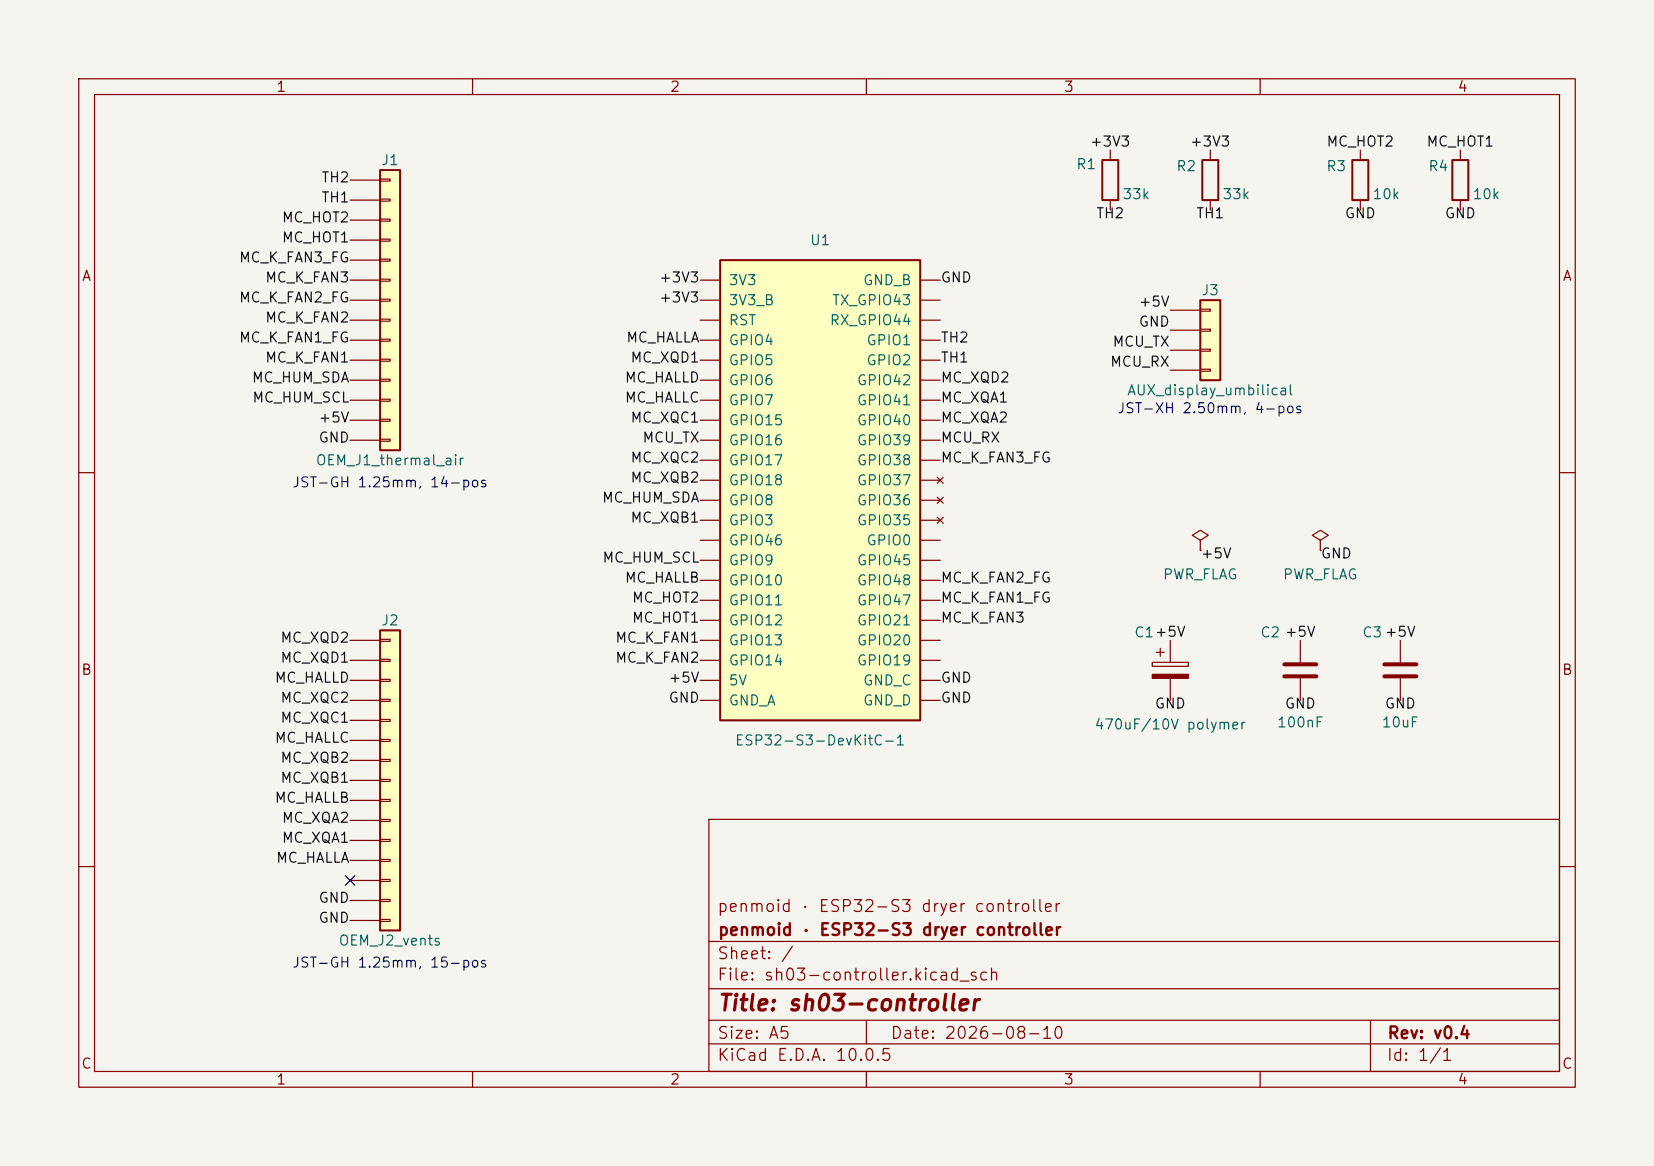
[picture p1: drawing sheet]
<svg xmlns="http://www.w3.org/2000/svg" width="210mm" height="148mm" viewBox="0 0 210 148" stroke-linecap="round" stroke-linejoin="round" font-family="sans-serif">
<path d="M0 0h210v148h-210z" fill="#f5f4ef" stroke="#f5f4ef" stroke-width=".13"/>
<g fill="none" stroke="#840000" stroke-width=".15">
<path d="M10 10h190v128h-190zM12 12h186v124h-186zM60 10v2M110 10v2M160 10v2M172.7 19.1v1.2M172.7 25.4v1.3M10 60h2M198 60h2M10 110h2M90 104h108v32h-108zM90 119.5h108"/>
<path d="M198 110h2M60 136v2M90 132.5h108M90 129.5h108M90 125.5h108M110 136v2M110 129.5v3M160 136v2M174 129.5v6.5"/>
</g>
<path d="M171.7 20.3h2v5.1h-2z" fill="none" stroke="#840000" stroke-width=".25"/>
<path d="M48.3 80h2.5v38.1h-2.5z" fill="#ffffc2"/>
<path d="M140 20.3h2v5.1h-2zM48.3 80h2.5v38.1h-2.5z" fill="none" stroke="#840000" stroke-width=".25"/>
<g fill="none" stroke="#840000" stroke-width=".15">
<path d="M141 19.1v1.2M141 25.4v1.3M152.4 68.6l1-.7-1-.6-1 .6 1 .7v1.3M152.4 69.9h.1M44.4 81.3h3.9M44.4 83.8h3.9M44.4 86.4h3.9M44.4 88.9h3.9M44.4 91.4h3.9M44.4 94h3.9M44.4 96.5h3.9M44.4 99.1h3.9"/>
<path d="M48.3 81.2h1.2v.2h-1.2zM48.3 83.7h1.2v.2h-1.2zM48.3 86.2h1.2v.3h-1.2zM48.3 88.8h1.2v.2h-1.2zM48.3 91.3h1.2v.3h-1.2zM48.3 93.9h1.2v.2h-1.2zM48.3 96.4h1.2v.2h-1.2zM48.3 98.9h1.2v.3h-1.2zM146.3 84.1h4.6v.5h-4.6zM146.8 82.8h1M147.3 82.3v1M148.6 81.3v2.8"/>
<path d="M148.6 86.1v2.8M44.4 101.6h3.9M44.4 104.1h3.9M44.4 106.7h3.9M44.4 109.2h3.9M44.4 111.8h3.9M44.4 114.3h3.9M44.4 116.8h3.9M48.3 101.5h1.2v.2h-1.2zM48.3 104h1.2v.3h-1.2zM48.3 106.6h1.2v.2h-1.2zM48.3 109.1h1.2v.2h-1.2z"/>
<path d="M48.3 111.6h1.2v.3h-1.2zM48.3 114.2h1.2v.2h-1.2zM48.3 116.7h1.2v.3h-1.2z"/>
</g>
<path d="M146.3 85.6h4.6v.5h-4.6z" fill="#840000" stroke="#840000" stroke-width=".15"/>
<path d="M48.3 21.6h2.5v35.6h-2.5z" fill="#ffffc2"/>
<path d="M48.3 21.6h2.5v35.6h-2.5zM152.7 20.3h2v5.1h-2zM184.4 20.3h2v5.1h-2z" fill="none" stroke="#840000" stroke-width=".25"/>
<g fill="none" stroke="#840000" stroke-width=".15">
<path d="M153.7 19.1v1.2M185.4 19.1v1.2M44.4 22.9h3.9M44.4 25.4h3.9M44.4 27.9h3.9M44.4 30.5h3.9M44.4 33h3.9M44.4 35.6h3.9M44.4 38.1h3.9M48.3 22.7h1.2v.3h-1.2zM48.3 25.3h1.2v.2h-1.2zM48.3 27.8h1.2v.3h-1.2z"/>
<path d="M48.3 30.4h1.2v.2h-1.2zM48.3 32.9h1.2v.2h-1.2zM48.3 35.4h1.2v.3h-1.2zM48.3 38h1.2v.2h-1.2zM153.7 25.4v1.3M185.4 25.4v1.3M44.4 40.6h3.9M44.4 43.2h3.9M44.4 45.7h3.9M44.4 48.3h3.9M44.4 50.8h3.9M44.4 53.3h3.9"/>
<path d="M44.4 55.9h3.9M48.3 40.5h1.2v.3h-1.2zM48.3 43.1h1.2v.2h-1.2zM48.3 45.6h1.2v.2h-1.2zM48.3 48.1h1.2v.3h-1.2zM48.3 50.7h1.2v.2h-1.2zM48.3 53.2h1.2v.3h-1.2zM48.3 55.8h1.2v.2h-1.2zM167.6 68.6l1.1-.7-1.1-.6-1 .6 1 .7v1.3M167.6 69.9h.1M165.1 81.3v2.8M165.1 86.1v2.8"/>
</g>
<path d="M163.1 84.3h4M163.1 85.9h4" fill="none" stroke="#840000" stroke-width=".51"/>
<path d="M152.4 38.1h2.5v10.2h-2.5z" fill="#ffffc2"/>
<path d="M152.4 38.1h2.5v10.2h-2.5z" fill="none" stroke="#840000" stroke-width=".25"/>
<path d="M148.6 39.4h3.8M152.4 39.2h1.3v.3h-1.3zM148.6 41.9h3.8M148.6 44.5h3.8M148.6 47h3.8M152.4 41.8h1.3v.2h-1.3zM152.4 44.3h1.3v.3h-1.3zM152.4 46.9h1.3v.2h-1.3zM177.8 81.3v2.8M177.8 86.1v2.8" fill="none" stroke="#840000" stroke-width=".15"/>
<path d="M175.8 84.3h4M175.8 85.9h4" fill="none" stroke="#840000" stroke-width=".51"/>
<path d="M91.4 33h25.4v58.4h-25.4z" fill="#ffffc2"/>
<path d="M91.4 33h25.4v58.4h-25.4z" fill="none" stroke="#840000" stroke-width=".25"/>
<g fill="none" stroke="#840000" stroke-width=".15">
<path d="M88.9 35.6h2.5M88.9 38.1h2.5M116.8 35.6h2.6M116.8 38.1h2.6M88.9 40.6h2.5M88.9 43.2h2.5M88.9 45.7h2.5M88.9 48.3h2.5M88.9 50.8h2.5M88.9 53.3h2.5M88.9 55.9h2.5M88.9 58.4h2.5"/>
<path d="M116.8 40.6h2.6M116.8 43.2h2.6M116.8 45.7h2.6M116.8 48.3h2.6M116.8 50.8h2.6M116.8 53.3h2.6M116.8 55.9h2.6M116.8 58.4h2.6M88.9 61h2.5M88.9 63.5h2.5M88.9 66h2.5M88.9 68.6h2.5"/>
<path d="M88.9 71.1h2.5M88.9 73.7h2.5M88.9 76.2h2.5M88.9 78.7h2.5M116.8 61h2.6M116.8 63.5h2.6M116.8 66h2.6M116.8 68.6h2.6M116.8 71.1h2.6M116.8 73.7h2.6M116.8 76.2h2.6M116.8 78.7h2.6"/>
<path d="M119 60.6l.8 .7M119 63.1l.8 .8M119 65.7l.8 .7M119.8 60.6l-.8 .7M119.8 63.1l-.8 .8M119.8 65.7l-.8 .7M88.9 81.3h2.5M88.9 83.8h2.5M88.9 86.4h2.5M88.9 88.9h2.5M116.8 81.3h2.6M116.8 83.8h2.6"/>
<path d="M116.8 86.4h2.6M116.8 88.9h2.6"/>
</g>
<path d="M43.8 111.2l1.3 1.2M45.1 111.2l-1.3 1.2" fill="none" stroke="#000084" stroke-width=".15"/>
<text font-size="2" fill="#840000" x="91" y="128.8">Title: sh03-controller</text>
<g font-size="1.5" fill="#840000">
<text x="91" y="116.1">penmoid · ESP32-S3 dryer controller</text>
<text x="91.1" y="119.1">penmoid · ESP32-S3 dryer controller</text>
<text x="91" y="124.8">File: sh03-controller.kicad_sch</text>
<text x="91" y="122.1">Sheet: /</text>
<text x="91" y="135">KiCad E.D.A. 10.0.5</text>
<text x="91" y="132.2">Size: A5</text>
<text x="113" y="132.2">Date: 2026-08-10</text>
<text x="176" y="135">Id: 1/1</text>
<text x="176.1" y="132.2">Rev: v0.4</text>
</g>
<g font-size="1.3" fill="#840000">
<text x="35" y="12">1</text>
<text x="85" y="12">2</text>
<text x="135" y="12">3</text>
<text x="185" y="12">4</text>
<text x="10.3" y="36">A</text>
<text x="198.3" y="36">A</text>
<text x="10.2" y="86">B</text>
<text x="198.2" y="86">B</text>
<text x="10.2" y="136">C</text>
<text x="35" y="138">1</text>
<text x="85" y="138">2</text>
<text x="135" y="138">3</text>
<text x="185" y="138">4</text>
<text x="198.2" y="136">C</text>
</g>
<g font-size="1.3" fill="#0f0f0f">
<text x="40.7" y="23.5">TH2</text>
<text x="138.3" y="18.9">+3V3</text>
<text x="151" y="18.9">+3V3</text>
<text x="168.3" y="18.9">MC_HOT2</text>
<text x="181" y="18.9">MC_HOT1</text>
<text x="35.7" y="28.6">MC_HOT2</text>
<text x="40.7" y="26">TH1</text>
<text x="139.1" y="28">TH2</text>
<text x="151.8" y="28">TH1</text>
<text x="170.7" y="28">GND</text>
<text x="183.4" y="28">GND</text>
<text x="30.3" y="33.6">MC_K_FAN3_FG</text>
<text x="35.7" y="31.1">MC_HOT1</text>
<text x="30.3" y="38.7">MC_K_FAN2_FG</text>
<text x="33.6" y="41.3">MC_K_FAN2</text>
<text x="33.6" y="36.2">MC_K_FAN3</text>
<text x="83.6" y="36.2">+3V3</text>
<text x="83.6" y="38.7">+3V3</text>
<text x="119.4" y="36.2">GND</text>
<text x="144.5" y="39.2">+5V</text>
<text x="144.5" y="41.8">GND</text>
<text x="30.3" y="43.8">MC_K_FAN1_FG</text>
<text x="33.6" y="46.3">MC_K_FAN1</text>
<text x="79.4" y="43.8">MC_HALLA</text>
<text x="80" y="46.3">MC_XQD1</text>
<text x="119.4" y="43.8">TH2</text>
<text x="119.4" y="46.3">TH1</text>
<text x="140.9" y="46.9">MCU_RX</text>
<text x="141.2" y="44.3">MCU_TX</text>
<text x="31.9" y="48.9">MC_HUM_SDA</text>
<text x="31.9" y="51.4">MC_HUM_SCL</text>
<text x="40.4" y="54">+5V</text>
<text x="79.2" y="51.4">MC_HALLC</text>
<text x="79.2" y="48.9">MC_HALLD</text>
<text x="80" y="54">MC_XQC1</text>
<text x="119.4" y="51.4">MC_XQA1</text>
<text x="119.4" y="54">MC_XQA2</text>
<text x="119.4" y="48.9">MC_XQD2</text>
<text x="40.4" y="56.5">GND</text>
<text x="80" y="59">MC_XQC2</text>
<text x="81.5" y="56.5">MCU_TX</text>
<text x="119.4" y="59">MC_K_FAN3_FG</text>
<text x="119.4" y="56.5">MCU_RX</text>
<text x="76.3" y="64.1">MC_HUM_SDA</text>
<text x="80" y="61.6">MC_XQB2</text>
<text x="76.4" y="71.7">MC_HUM_SCL</text>
<text x="80" y="66.7">MC_XQB1</text>
<text x="152.4" y="71.2">+5V</text>
<text x="167.6" y="71.2">GND</text>
<text x="79.2" y="74.3">MC_HALLB</text>
<text x="80.1" y="76.8">MC_HOT2</text>
<text x="119.4" y="74.3">MC_K_FAN2_FG</text>
<text x="119.4" y="76.8">MC_K_FAN1_FG</text>
<text x="35.5" y="81.9">MC_XQD2</text>
<text x="78" y="81.9">MC_K_FAN1</text>
<text x="80.1" y="79.4">MC_HOT1</text>
<text x="119.4" y="79.4">MC_K_FAN3</text>
<text x="34.8" y="87">MC_HALLD</text>
<text x="35.5" y="89.5">MC_XQC2</text>
<text x="35.5" y="84.4">MC_XQD1</text>
<text x="78" y="84.4">MC_K_FAN2</text>
<text x="84.8" y="89.5">GND</text>
<text x="84.8" y="87">+5V</text>
<text x="119.4" y="89.5">GND</text>
<text x="119.4" y="87">GND</text>
<text x="34.8" y="94.6">MC_HALLC</text>
<text x="35.5" y="92.1">MC_XQC1</text>
<text x="146.5" y="90.3">GND</text>
<text x="163" y="90.3">GND</text>
<text x="175.7" y="90.3">GND</text>
<text x="35.5" y="97.1">MC_XQB2</text>
<text x="35.5" y="99.7">MC_XQB1</text>
<text x="34.8" y="102.2">MC_HALLB</text>
<text x="35.7" y="107.3">MC_XQA1</text>
<text x="35.7" y="104.8">MC_XQA2</text>
<text x="35" y="109.8">MC_HALLA</text>
<text x="40.4" y="114.9">GND</text>
<text x="40.4" y="117.5">GND</text>
</g>
<g font-size="1.3" fill="#006464">
<text x="48.3" y="21.3">J1</text>
<text x="136.6" y="21.8">R1</text>
<text x="149.3" y="22">R2</text>
<text x="168.3" y="22">R3</text>
<text x="181.3" y="22">R4</text>
<text x="142.4" y="25.6">33k</text>
<text x="155.1" y="25.6">33k</text>
<text x="174.2" y="25.6">10k</text>
<text x="186.9" y="25.6">10k</text>
<text x="102.7" y="31.4">U1</text>
<text x="92.4" y="36.5">3V3</text>
<text x="92.4" y="39.1">3V3_B</text>
<text x="92.4" y="41.6">RST</text>
<text x="105.3" y="41.6">RX_GPIO44</text>
<text x="105.6" y="39.1">TX_GPIO43</text>
<text x="109.5" y="36.5">GND_B</text>
<text x="152.5" y="37.8">J3</text>
<text x="92.4" y="44.1">GPIO4</text>
<text x="92.4" y="46.7">GPIO5</text>
<text x="109.9" y="44.1">GPIO1</text>
<text x="109.9" y="46.7">GPIO2</text>
<text x="92.4" y="49.2">GPIO6</text>
<text x="92.4" y="51.8">GPIO7</text>
<text x="108.7" y="49.2">GPIO42</text>
<text x="108.7" y="51.8">GPIO41</text>
<text x="143" y="50.5">AUX_display_umbilical</text>
<text x="40" y="59.4">OEM_J1_thermal_air</text>
<text x="92.4" y="54.3">GPIO15</text>
<text x="92.4" y="56.8">GPIO16</text>
<text x="92.4" y="59.4">GPIO17</text>
<text x="108.7" y="54.3">GPIO40</text>
<text x="108.7" y="56.8">GPIO39</text>
<text x="108.7" y="59.4">GPIO38</text>
<text x="92.4" y="61.9">GPIO18</text>
<text x="92.4" y="64.5">GPIO8</text>
<text x="108.7" y="61.9">GPIO37</text>
<text x="108.7" y="64.5">GPIO36</text>
<text x="92.4" y="67">GPIO3</text>
<text x="92.4" y="69.5">GPIO46</text>
<text x="108.7" y="67">GPIO35</text>
<text x="109.9" y="69.5">GPIO0</text>
<text x="92.4" y="72.1">GPIO9</text>
<text x="92.4" y="74.6">GPIO10</text>
<text x="92.4" y="77.2">GPIO11</text>
<text x="108.7" y="72.1">GPIO45</text>
<text x="108.7" y="74.6">GPIO48</text>
<text x="108.7" y="77.2">GPIO47</text>
<text x="147.6" y="73.9">PWR_FLAG</text>
<text x="162.8" y="73.9">PWR_FLAG</text>
<text x="48.3" y="79.7">J2</text>
<text x="92.4" y="79.7">GPIO12</text>
<text x="92.4" y="82.2">GPIO13</text>
<text x="108.7" y="79.7">GPIO21</text>
<text x="108.7" y="82.2">GPIO20</text>
<text x="143.9" y="81.2">C1+5V</text>
<text x="159.9" y="81.2">C2 +5V</text>
<text x="172.9" y="81.2">C3+5V</text>
<text x="92.4" y="84.8">GPIO14</text>
<text x="92.4" y="87.3">5V</text>
<text x="92.4" y="89.9">GND_A</text>
<text x="108.7" y="84.8">GPIO19</text>
<text x="109.5" y="87.3">GND_C</text>
<text x="109.5" y="89.9">GND_D</text>
<text x="93.2" y="94.9">ESP32-S3-DevKitC-1</text>
<text x="138.9" y="92.9">470uF/10V polymer</text>
<text x="162" y="92.7">100nF</text>
<text x="175.3" y="92.7">10uF</text>
<text x="42.9" y="120.3">OEM_J2_vents</text>
</g>
<g font-size="1.3" fill="#0000c2">
<text x="141.8" y="52.8">JST-XH 2.50mm, 4-pos</text>
<text x="37" y="62.2">JST-GH 1.25mm, 14-pos</text>
<text x="37" y="123.1">JST-GH 1.25mm, 15-pos</text>
</g>
</svg>
